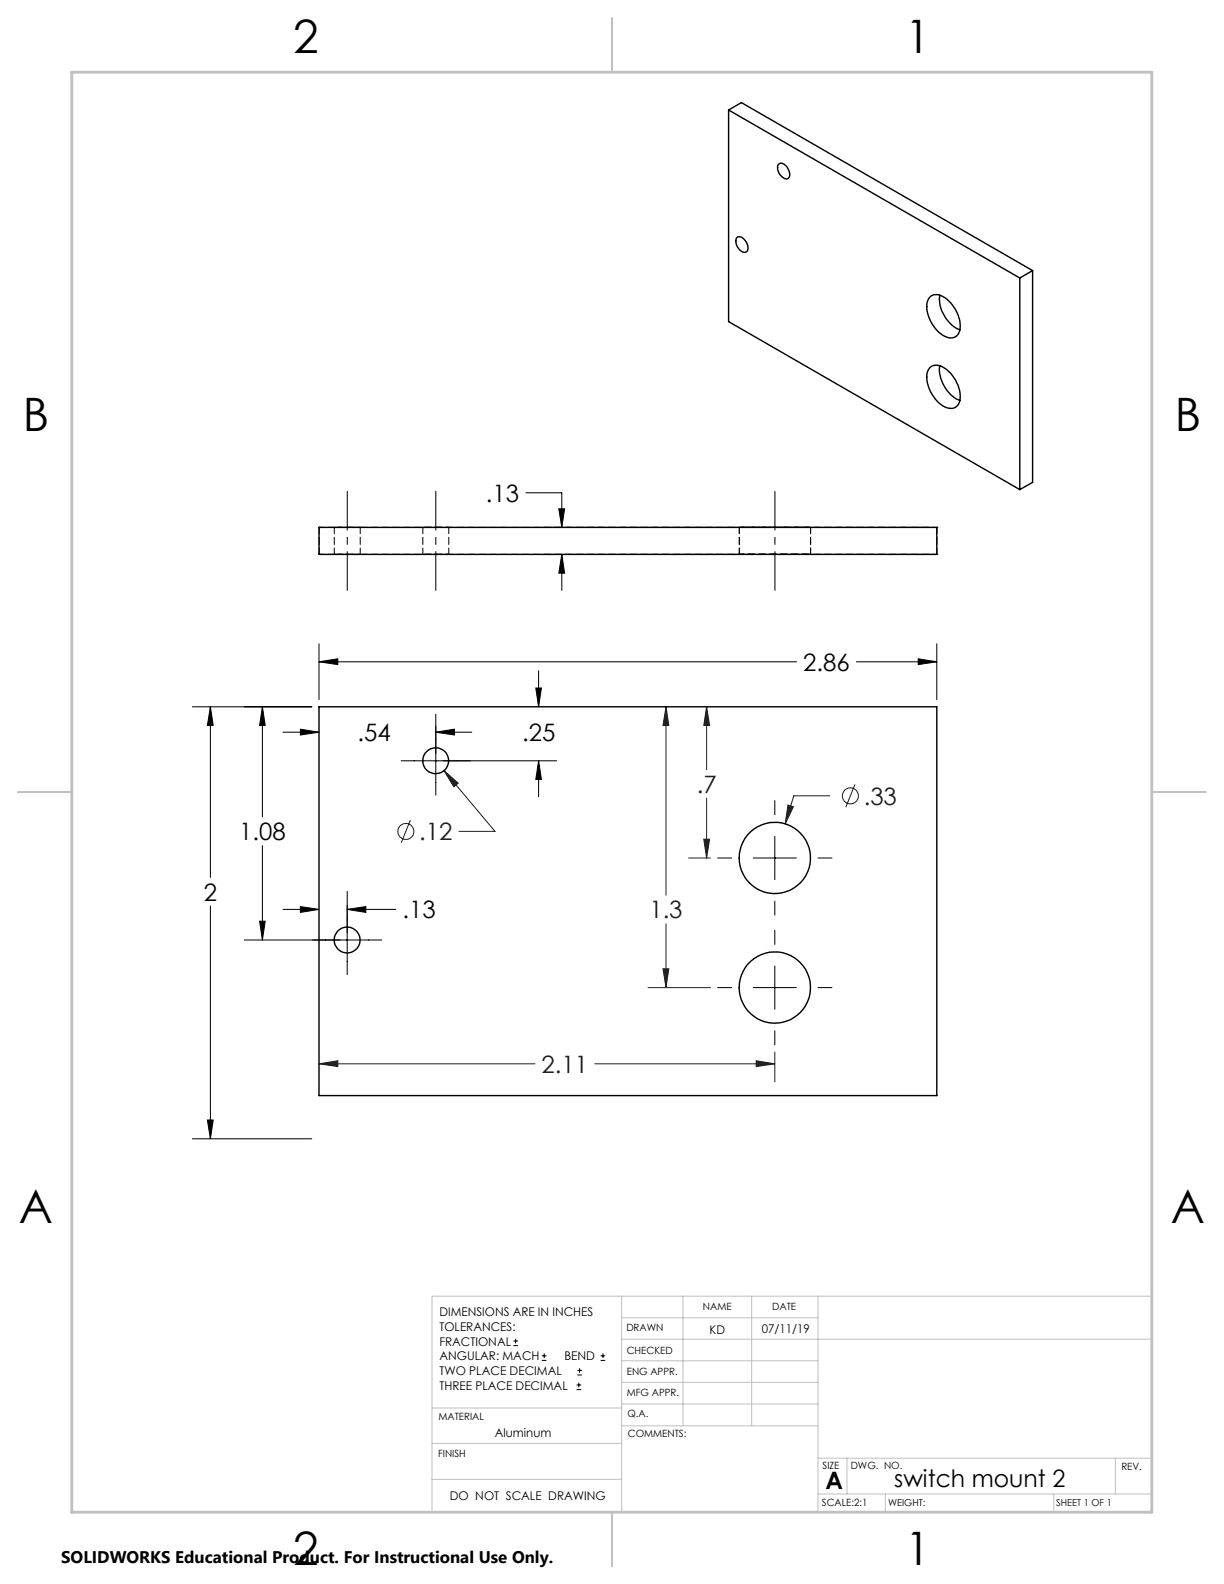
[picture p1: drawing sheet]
<svg xmlns="http://www.w3.org/2000/svg" width="216mm" height="279mm" viewBox="0 0 216 279" stroke-linecap="round" stroke-linejoin="round" font-family="sans-serif">
<g fill="none" stroke="#1d1d1d" stroke-width=".18">
<path d="M78.3 135.9l2.5 2.2-.8 .7zM78.3 135.9l9 10.7h-6.3M117.5 124.7l.5 3.3h-1.1zM117.5 124.7v33.2M124.6 124.7l.6 3.3h-1.1zM124.6 124.7v11M150.8 138.4l-1.6 4M72.4 144.6l-1.6 4.1M121.5 151.3h3.8M124.1 148h1.1l-.6 3.3zM124.6 140.8v10.5M139 142l.9 .3-1.4 3z"/>
<path d="M146.4 140.4h-6.4l-1.5 4.9M114.3 174.2h11M116.9 170.9h1.1l-.5 3.3zM117.5 162.9v11.3M56.3 187.6l3.3-.5v1zM56.3 187.6h38.1M104.9 187.6h31.8M133.4 187.1l3.3 .5-3.3 .5zM136.7 185.6v5.2"/>
<circle cx="71.6" cy="146.7" r="1.4"/>
<circle cx="150" cy="140.4" r="1.41"/>
</g>
<g fill="none" stroke="#000" stroke-width=".18">
<path d="M92.7 86.9h6.4v6.1M95.9 93h68.1M95.9 97.8h68.1M98.6 89.7h1l-.5 3.3zM99.1 97.8l.5 3.3h-1zM99.1 97.8v6.3M56.3 113.6v9.8M56.3 116.7h84.2M56.3 116.7l3.3-.5v1zM95 118.3v6.4M151.1 116.7h14.1M162 116.2l3.2 .5-3.2 .5z"/>
<path d="M165.2 113.6v9.8M33.9 124.7h21.1M37.1 124.7v30.1M37.1 124.7l.5 3.3h-1zM46.3 124.7v19.4M46.3 124.7l.5 3.3h-1zM49.9 129.2h6.4M53 128.6l3.3 .6-3.3 .4zM76.9 129.2l3.3-.6v1zM76.9 126v14.3M76.9 129.2h6.3M94.5 121.4h1l-.5 3.3z"/>
<path d="M95 134.2v6.3M95 134.2l.5 3.3h-1zM98.2 134.2h-27.4M37.1 159.8v41.1M46.3 149.2v16.6M53 159.9l3.3 .5-3.3 .5zM61.2 157.2v14.7M126.6 151.3h2.4M132.9 151.3h7.6M136.7 141.2v2.5M136.7 147.5v7.7M136.7 159v2.4"/>
<path d="M144.3 151.3h2.5M43.1 165.8h24.2M45.8 162.5h1l-.5 3.3zM49.9 160.4h6.4M61.2 160.4h8.6M61.2 160.4l3.3-.5v1zM126.6 174.2h2.4M132.9 174.2h7.6M136.7 164.1v2.5M136.7 170.4v7.6M144.3 174.2h2.5M36.6 197.6h1l-.5 3.3z"/>
<path d="M136.7 181.8v2.5M33.9 200.9h21.1M90.6 237.3h.8M90.6 236.5h.8M90.9 236.1v.9M95.6 240h.8M95.6 239.1h.8M96 238.7v.8M105.9 240h.9M105.9 239.1h.9M106.4 238.7v.8M101.7 245.1h.8"/>
<path d="M101.7 244.3h.8M101.8 242.5h.9M101.8 241.7h.9M102.1 243.9v.8M102.2 241.3v.8"/>
</g>
<path d="M61.3 104.1v-17.4M76.9 104.1v-17.4M136.7 104.1v-17.4" fill="none" stroke="#000" stroke-width=".18" stroke-dasharray="15.2 1.3 1.3 1.3" stroke-dashoffset="8.4"/>
<g fill="none" stroke="#c0c0c0" stroke-width=".18">
<path d="M109.6 228.6v38.1M109.6 232.4h34.7M109.6 236.2h93.6M120.5 228.6v22.9M132.6 228.6v22.9M144.3 228.6v38.1M203.2 228.6h-127v38.1M76.2 254.6h33.4M76.2 248.4h33.4M109.6 251.5h34.7M109.6 240h34.7M109.6 243.8h34.7"/>
<path d="M109.6 247.7h34.7M144.3 257.2h58.9M149.4 257.2v6.3M196.7 257.2v6.3M76.2 260.9h33.4M144.3 263.5h58.9M156.2 263.5v3.2M185.9 263.5v3.2"/>
</g>
<path d="M108 3.2v9.5M3.1 139.7h9.6M203.2 139.7h9.5M108 266.7v9.6" fill="none" stroke="#c0c0c0" stroke-width=".25"/>
<path d="M12.7 12.7h190.5v254h-190.5z" fill="none" stroke="#c0c0c0" stroke-width=".5"/>
<path d="M37.1 124.7l.5 3.3h-1zM36.6 197.6h1l-.5 3.3zM56.3 116.7l3.3-.5v1zM162 116.2l3.2 .5-3.2 .5zM61.2 160.4l3.3-.5v1zM53 159.9l3.3 .5-3.3 .5zM76.9 129.2l3.3-.6v1zM53 128.6l3.3 .6-3.3 .4zM45.8 162.5h1l-.5 3.3zM46.3 124.7l.5 3.3h-1zM95 134.2l.5 3.3h-1zM94.5 121.4h1l-.5 3.3zM98.6 89.7h1l-.5 3.3zM99.1 97.8l.5 3.3h-1z" fill="#000"/>
<path d="M78.3 135.9l1.7 2.9 .8-.7zM139 142l-.5 3.3 1.4-3zM56.3 187.6l3.3-.5v1zM133.4 187.1l3.3 .5-3.3 .5zM124.6 124.7l.6 3.3h-1.1zM124.1 148h1.1l-.6 3.3zM116.9 170.9h1.1l-.5 3.3zM117.5 124.7l.5 3.3h-1.1z" fill="#1d1d1d"/>
<g fill="none" stroke="#000" stroke-width=".25">
<path d="M128.5 19.4l51.4 29.6M128.5 19.4l2.3-1.3 51.3 29.6M128.5 19.4v37.3l51.4 29.7M137.3 29a1.1 1.1 0 0 1 1.6 .6 1.35 1.35 0 0 1 0 1.9 1.88 1.88 0 0 1-1.6-2.5zM130 41.9a1.09 1.09 0 0 1 1.5 .6 1.31 1.31 0 0 1 0 2 1.88 1.88 0 0 1-1.5-2.6zM164.2 52.2a2.57 2.57 0 0 1 3.2 .9 5.7 5.7 0 0 1 1.7 5.6 1.81 1.81 0 0 1-2.8 .5 6.3 6.3 0 0 1-2.8-5.9l.3-.6zM165.8 52.1a6.2 6.2 0 0 0 3.5 6.1M179.9 49v37.4M182.1 47.7l-2.2 1.3M182.1 47.7v37.4l-2.2 1.3M164 64.9a1.95 1.95 0 0 1 2.7 .1 6.3 6.3 0 0 1 2.6 5.9 1.68 1.68 0 0 1-2.6 .9 6.2 6.2 0 0 1-3.2-6zM165.8 64.5a6.2 6.2 0 0 0 3.5 6.2"/>
<path d="M56.3 93h108.9v4.8h-108.9zM56.3 124.7h108.9v68.6h-108.9z"/>
<circle cx="76.9" cy="134.2" r="2.28"/>
<circle cx="136.7" cy="151.3" r="6.3"/>
<circle cx="61.2" cy="165.8" r="2.28"/>
<circle cx="136.7" cy="174.2" r="6.3"/>
</g>
<path d="M56.3 97.8h.1M56.3 93h.1M165.3 93h.1M165.3 97.8h.1" fill="none" stroke="#000" stroke-width=".18" stroke-dasharray="1.3 .6"/>
<path d="M59 97.8h4.5h-4.5M59 93h4.5h-4.5M74.6 97.8h4.5h-4.5M74.6 93h4.5h-4.5" fill="none" stroke="#000" stroke-width=".18" stroke-dasharray="1.3 .6" stroke-dashoffset="-.1"/>
<path d="M130.4 97.8h12.6h-12.6M130.4 93h12.6h-12.6M143 93h-12.6h12.6" fill="none" stroke="#000" stroke-width=".18" stroke-dasharray="1.3 .6" stroke-dashoffset=".5"/>
<path d="M56.3 93v4.8M59 93v4.8M63.5 97.8v-4.8M74.6 93v4.8M79.2 97.8v-4.8M130.4 93v4.8M143 97.8v-4.8M165.3 93v4.8" fill="none" stroke="#000" stroke-width=".18" stroke-dasharray="1.3 .6" stroke-dashoffset=".2"/>
<path d="M165.3 97.8h-109M165.3 93h-109" fill="none" stroke="#000" stroke-width=".18" stroke-dasharray="1.3 .6" stroke-dashoffset=".4"/>
<g font-size="8.1">
<text x="51.7" y="9.3">2</text>
<text x="159.7" y="9.3">1</text>
<text x="4" y="76">B</text>
<text x="207.2" y="76">B</text>
<text x="3.3" y="215.7">A</text>
<text x="206.5" y="215.7">A</text>
<text x="51.7" y="276">2</text>
<text x="159.7" y="276">1</text>
</g>
<g font-size="4.2">
<text x="85.7" y="88.5">.13</text>
<text x="141.7" y="118.3">2.86</text>
<text x="63" y="130.7">.54</text>
<text x="92.1" y="130.7">.25</text>
<text x="42.2" y="148.2">1.08</text>
<text x="35.9" y="158.9">2</text>
<text x="71" y="162">.13</text>
<text x="145.6" y="262.7">A</text>
<text x="157.7" y="262.4">switch mount 2</text>
</g>
<g font-size="4.2" fill="#1d1d1d">
<text x="122.9" y="139.8">.7</text>
<text x="152.3" y="141.9">.33</text>
<text x="73.9" y="148.2">.12</text>
<text x="114.5" y="162">1.3</text>
<text x="95.5" y="189.2">2.11</text>
</g>
<text font-size="3" x="10.8" y="275.7">SOLIDWORKS Educational Product. For Instructional Use Only.</text>
<g font-size="2.1">
<text x="77.5" y="232.2">DIMENSIONS ARE IN INCHES</text>
<text x="77.5" y="234.7">TOLERANCES:</text>
<text x="77.5" y="237.3">FRACTIONAL</text>
<text x="77.5" y="239.9">ANGULAR: MACH</text>
<text x="99.6" y="239.9">BEND</text>
<text x="125.1" y="235.2">KD</text>
<text x="134.4" y="235.2">07/11/19</text>
<text x="77.5" y="242.5">TWO PLACE DECIMAL</text>
<text x="77.5" y="245.1">THREE PLACE DECIMAL</text>
<text x="87.3" y="253.4">Aluminum</text>
<text x="79.3" y="264.6">DO NOT SCALE DRAWING</text>
</g>
<g font-size="1.8">
<text x="124" y="231.1">NAME</text>
<text x="136.2" y="231.1">DATE</text>
<text x="110.5" y="234.8">DRAWN</text>
<text x="110.5" y="238.9">CHECKED</text>
<text x="110.6" y="242.5">ENG APPR.</text>
<text x="77.3" y="250.5">MATERIAL</text>
<text x="110.6" y="246.3">MFG APPR.</text>
<text x="110.7" y="250">Q.A.</text>
<text x="77.3" y="257">FINISH</text>
<text x="110.7" y="253.5">COMMENTS:</text>
<text x="145.1" y="259">SIZE</text>
<text x="150.1" y="259.1">DWG. NO.</text>
<text x="197.8" y="259.2">REV.</text>
<text x="145" y="265.7">SCALE:2:1</text>
</g>
<g font-size="1.7">
<text x="156.7" y="265.7">WEIGHT:</text>
<text x="186.3" y="265.7">SHEET 1 OF 1</text>
</g>
</svg>
